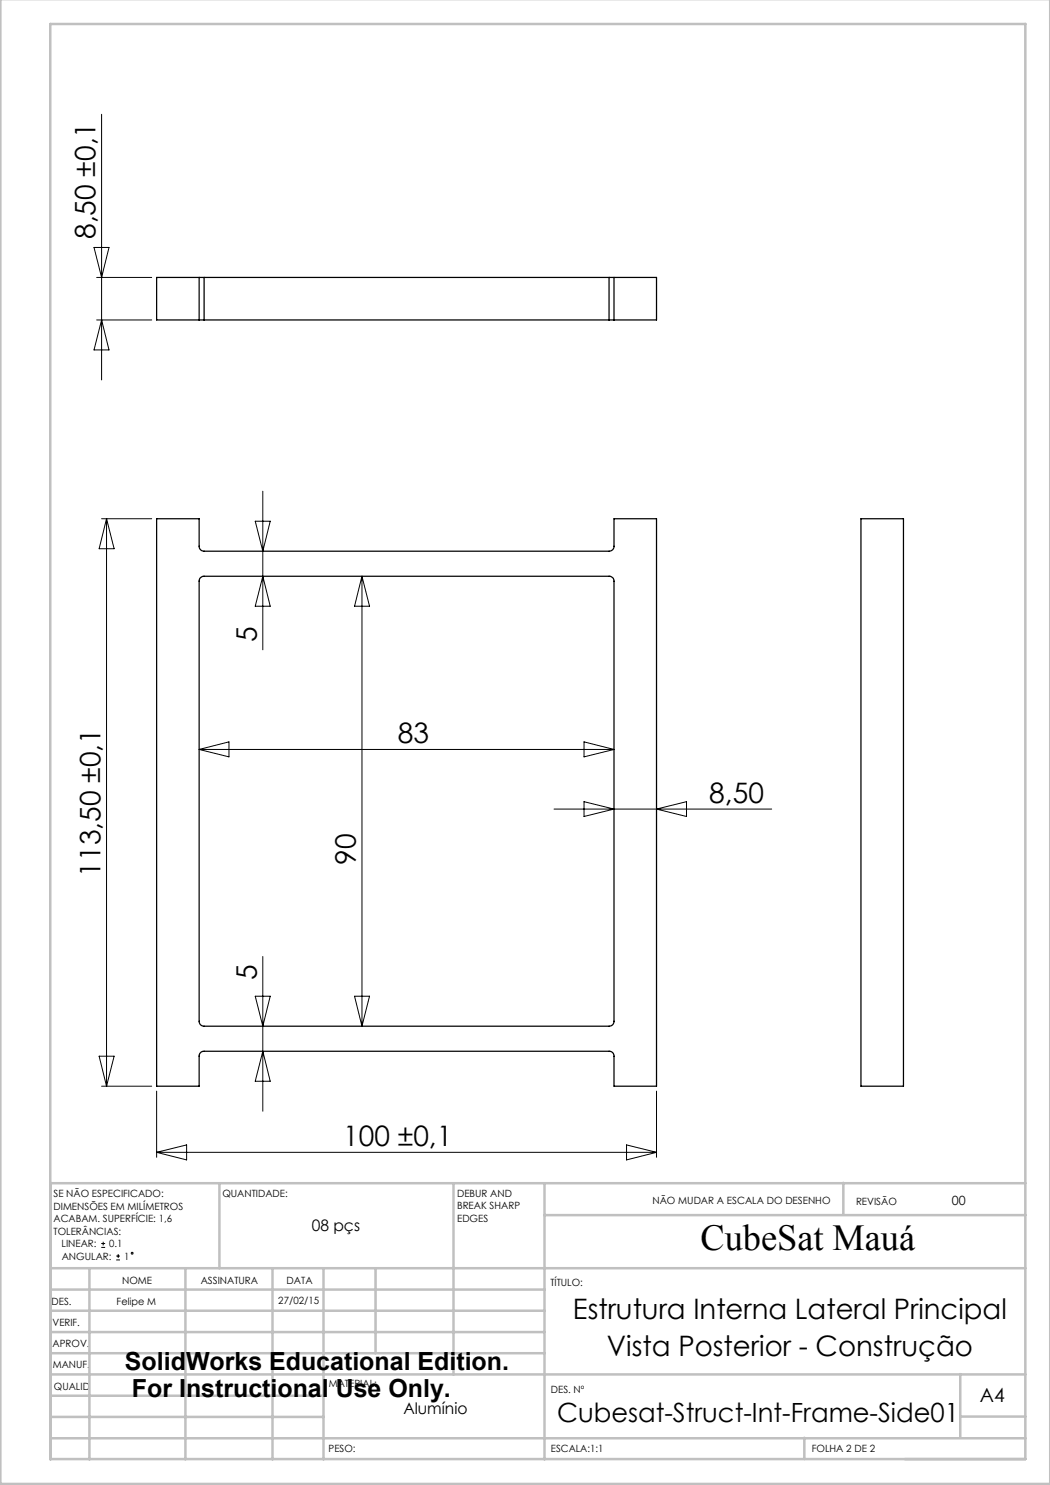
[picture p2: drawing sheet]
<svg xmlns="http://www.w3.org/2000/svg" width="210mm" height="297mm" viewBox="0 0 210 297" stroke-linecap="round" stroke-linejoin="round" font-family="sans-serif">
<g fill="none" stroke="#000" stroke-width=".2">
<path d="M20.3 22.9v53.1M18.8 49.5h3l-1.5 6zM19.3 55.5h11M19.3 64h11M20.3 64l1.5 6h-3zM52.6 98.2v31.8M20.3 103.7h10M21.3 103.7v113.5M21.3 103.7l1.5 6h-3zM51 104.2h3l-1.4 6zM52.6 115.2l1.4 6h-3zM72.4 115.2l1.5 6h-3z"/>
<path d="M72.4 115.2v90M39.8 149.9h83M39.8 149.9l6-1.5v3zM116.8 148.4l6 1.5-6 1.5zM110.8 161.8h43.5M116.8 160.3l6 1.5-6 1.5zM131.3 161.8l6-1.5v3zM51 199.2h3l-1.4 6zM52.6 191.3v30.9M70.9 199.2h3l-1.5 6zM19.8 211.2h3l-1.5 6zM20.3 217.2h10"/>
<path d="M31.3 218.2v13.3M52.6 210.3l1.4 5.9h-3zM131.3 218.2v13.3M31.3 230.5h100M31.3 230.5l6-1.5v3zM125.3 229l6 1.5-6 1.5zM20.2 249.5h.8M20.2 248.7h.8M20.6 248.4v.7M23.2 252h.8M23.2 251.2h.8M23.6 250.8v.8"/>
<circle cx="26.4" cy="250.6" r=".19"/>
</g>
<g fill="none" stroke="#c0c0c0" stroke-width=".5">
<path d="M.1 -.1v296.9h209.9v-296.9M10.1 4.8h195v287h-195zM43.9 236.6v17M90.7 236.6v38.3M108.9 236.6v55.3M168.7 236.6v6.3M205.1 236.6h-195v55.3M10.1 253.6h195M10.1 257.9h98.8M17.9 253.6v38.3M37.1 253.6v38.3M54.5 253.6v38.3"/>
<path d="M64.7 253.6v38.3M75.1 253.6v17M108.9 243h96.2M10.1 270.6h98.8M10.1 266.4h98.8M10.1 262.1h98.8M10.1 279.1h54.6M10.1 274.9h195M192.1 274.8v12.7M10.1 287.7h195M10.1 283.4h54.6M160.9 287.5v4.3"/>
<path d="M192.1 283.3h13"/>
</g>
<g fill="none" stroke="#000" stroke-width=".25">
<path d="M39.8 55.5h1M39.8 55.5v8.5M39.8 55.5h-8.5v8.5h8.5M40.8 55.5h81M40.8 55.5v8.5M121.8 55.5h1M121.8 55.5v8.5M122.8 55.5v8.5M122.8 55.5h8.5v8.5h-8.5M39.8 64h1M40.8 64h81M121.8 64h1"/>
<path d="M31.3 103.7h8.5v5.6a.96 .96 0 0 0 1 .9h81a.96 .96 0 0 0 1-.9v-5.6h8.5v113.5h-8.5v-6a.96 .96 0 0 0-1-.9h-81a.96 .96 0 0 0-1 .9v6h-8.5zM40 115.7l.6-.5h81.2a.96 .96 0 0 1 1 1v88.1a.96 .96 0 0 1-1 .9h-81a.96 .96 0 0 1-1-.9v-88.2zM172.2 103.7h8.5v113.5h-8.5z"/>
</g>
<text font-size="7.3" x="140.1" y="249.9">CubeSat Mauá</text>
<g font-size="5.6">
<text x="19.1" y="47.8" transform="rotate(-90 19.1 47.8)">8,50 ±0,1</text>
<text x="51.3" y="128.4" transform="rotate(-90 51.3 128.4)">5</text>
<text x="79.6" y="148.6">83</text>
<text x="141.9" y="160.6">8,50</text>
<text x="71.2" y="172.9" transform="rotate(-90 71.2 172.9)">90</text>
<text x="20.1" y="175.3" transform="rotate(-90 20.1 175.3)">113,50 ±0,1</text>
<text x="51.3" y="196" transform="rotate(-90 51.3 196)">5</text>
<text x="68.6" y="229.2">100 ±0,1</text>
<text x="114.6" y="263.7">Estrutura Interna Lateral Principal</text>
<text x="121.4" y="271.3">Vista Posterior - Construção</text>
</g>
<text font-size="5.3" x="111.4" y="284.3">Cubesat-Struct-Int-Frame-Side01</text>
<g font-size="5">
<text x="25" y="274">SolidWorks Educational Edition.</text>
<text x="26.4" y="279.5">For Instructional Use Only.</text>
</g>
<text font-size="3.9" x="196" y="280.4">A4</text>
<g font-size="3.2">
<text x="62.3" y="246.3">08 pçs</text>
<text x="80.7" y="282.8">Alumínio</text>
</g>
<text font-size="2.5" x="190.4" y="240.9">00</text>
<g font-size="2">
<text x="10.7" y="239.5">SE NÃO ESPECIFICADO:</text>
<text x="44.5" y="239.5">QUANTIDADE:</text>
<text x="91.4" y="239.4">DEBUR AND</text>
<text x="10.7" y="242">DIMENSÕES EM MILÍMETROS</text>
<text x="10.7" y="244.5">ACABAM. SUPERFÍCIE: 1,6</text>
<text x="91.4" y="241.9">BREAK SHARP</text>
<text x="91.4" y="244.4">EDGES</text>
<text x="130.5" y="240.8">NÃO MUDAR A ESCALA DO DESENHO</text>
<text x="171.2" y="241">REVISÃO</text>
<text x="10.7" y="247">TOLERÂNCIAS:</text>
<text x="12.3" y="249.5">LINEAR:</text>
<text x="12.3" y="252">ANGULAR:</text>
<text x="21.8" y="249.5">0.1</text>
<text x="24.8" y="252">1</text>
<text x="24.4" y="256.9">NOME</text>
<text x="40.1" y="256.8">ASSINATURA</text>
<text x="57.3" y="256.8">DATA</text>
<text x="110.1" y="257.1">TÍTULO:</text>
<text x="10.3" y="260.9">DES.</text>
<text x="23.3" y="261">Felipe M</text>
<text x="55.7" y="260.8">27/02/15</text>
<text x="10.5" y="269.3">APROV.</text>
<text x="10.5" y="265.2">VERIF.</text>
<text x="10.6" y="273.6">MANUF.</text>
<text x="10.8" y="278">QUALID</text>
<text x="65.8" y="277.4">MATERIAL:</text>
<text x="110.2" y="278.5">DES. Nº</text>
<text x="65.7" y="290.4">PESO:</text>
<text x="110.2" y="290.5">ESCALA:1:1</text>
<text x="162.4" y="290.4">FOLHA 2 DE 2</text>
</g>
</svg>
